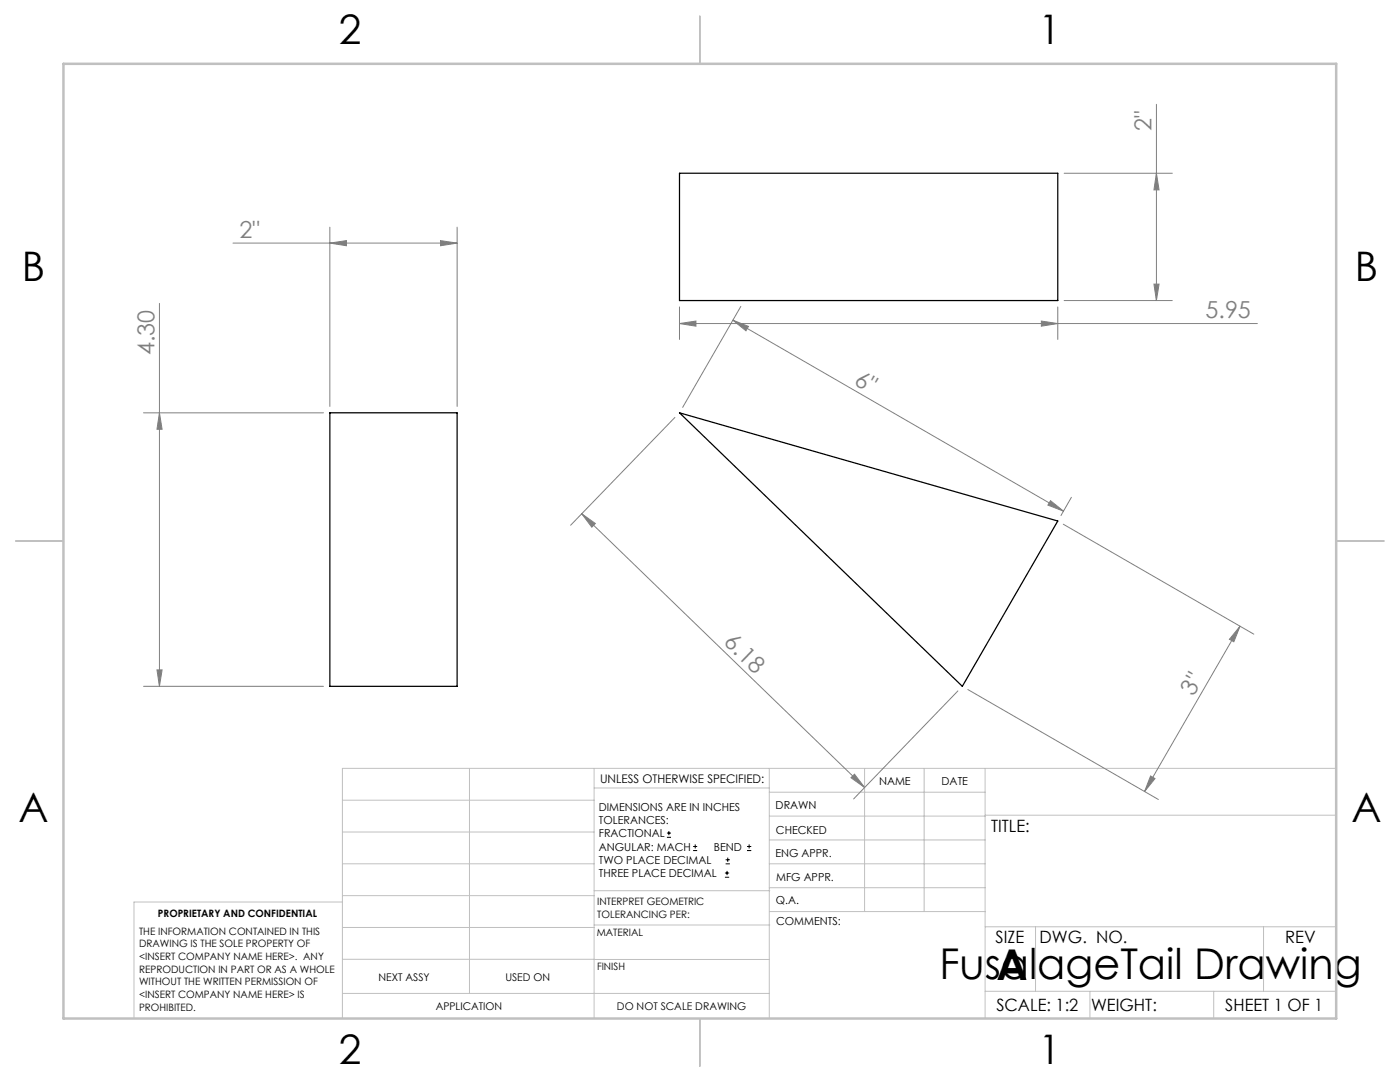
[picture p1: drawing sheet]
<svg xmlns="http://www.w3.org/2000/svg" width="279mm" height="216mm" viewBox="0 0 279 216" stroke-linecap="round" stroke-linejoin="round" font-family="sans-serif">
<g fill="none" stroke="#000" stroke-width=".2">
<path d="M133.1 167.1h.8M133.1 166.2h.8M133.5 165.8v.9M138.3 169.7h.8M138.3 168.9h.8M138.7 168.5v.8M144.7 175h.8M144.7 174.2h.8M144.8 172.4h.9M144.8 171.6h.9M145.1 173.8v.8M145.2 171.1v.9"/>
<path d="M149.1 169.7h.8M149.1 168.9h.8M149.5 168.5v.8"/>
</g>
<g fill="none" stroke="#808080" stroke-width=".2">
<path d="M212.4 34.6h21.6M230.8 20.8v39.2M230.8 34.6l.5 3.3h-1zM46.5 48.5h44.7M65.8 48.5l3.3-.5v1zM65.8 45.3v35.8M87.9 48l3.3 .5-3.3 .5zM91.2 45.3v35.8M212.4 60h21.6M230.3 56.7h1l-.5 3.3zM31.8 60.5v76.4M135.6 64.6l3.3-.5v1z"/>
<path d="M135.6 61.2v6.5M135.6 64.6h115.3M146.3 63.9l3.1 1.2-.5 .9zM146.3 63.9l65.9 38.1M147.8 61.1l-11.6 20.2M207.8 64.1l3.3 .5-3.3 .5zM211.1 61.2v6.5M28.6 82.4h36M31.8 82.4l.5 3.3h-1zM134.7 83.3l-20.8 21.5M209.7 99.9l2.5 2.1-3.1-1.2zM213.8 99.2l-2.1 3.7"/>
<path d="M116.1 102.5l56.4 54.6M116.1 102.5l2.7 2-.7 .7zM212.2 104.6l38 21.9M28.6 136.9h36M31.3 133.7h1l-.5 3.2zM191.2 137.9l-20.8 21.5M193.1 137.6l38.1 21.9M247.5 125l-1.3 3.1-.8-.5zM247.5 125l-19.1 32.9M169.8 155.2l.7-.7 2 2.6zM229.6 154.8l.9 .6-2.1 2.5z"/>
</g>
<g fill="none" stroke="#c0c0c0" stroke-width=".2">
<path d="M68.3 159.7h50.3M93.7 153.3v44.9M118.6 153.3v49.9M118.6 157.2h34.9M153.5 153.3v49.9M153.5 158.1h43.1M172.5 153.3v28.6M184.4 153.3v28.6M196.6 153.3v49.9M266.7 153.3h-198.4v49.9M68.3 178.7h50.3M68.3 172.4h50.3"/>
<path d="M68.3 166h50.3M68.3 180h-41.6v23.2M118.6 177.7h35M153.5 167.6h43.1M153.5 162.8h43.1M153.5 172.4h43.1M153.5 177.1h43.1M196.6 162.7h70.1M68.3 198.2h85.2M68.3 191.4l85.2 .1M68.3 185.1h50.3M118.6 184.6h35"/>
<path d="M153.6 181.9h43M196.6 197.8h70.1M196.6 184.9h70.1M206.7 184.9v12.9M217.5 197.8v5.4M242.2 197.8v5.4M252.2 184.9v12.9"/>
</g>
<path d="M139.7 3.2v9.5M3.1 107.9h9.6M266.7 107.9h9.5M139.7 203.2v9.6" fill="none" stroke="#c0c0c0" stroke-width=".25"/>
<path d="M12.7 12.7h254v190.5h-254z" fill="none" stroke="#c0c0c0" stroke-width=".5"/>
<g fill="#808080">
<path d="M87.9 48l3.3 .5-3.3 .5zM65.8 48.5l3.3-.5v1z"/>
<path d="M207.8 64.1l3.3 .5-3.3 .5zM135.6 64.6l3.3-.5v1z"/>
<path d="M229.6 154.8l.9 .6-2.1 2.5zM247.5 125l-1.3 3.1-.8-.5z"/>
<path d="M230.3 56.7h1l-.5 3.3zM230.8 34.6l.5 3.3h-1z"/>
<path d="M31.8 82.4l.5 3.3h-1zM31.3 133.7h1l-.5 3.2z"/>
<path d="M116.1 102.5l2.7 2-.7 .7zM169.8 155.2l.7-.7 2 2.6z"/>
<path d="M146.3 63.9l3.1 1.2-.5 .9zM209.7 99.9l2.5 2.1-3.1-1.2z"/>
</g>
<path d="M135.6 34.6h75.5v25.4h-75.5zM65.8 82.4h25.4v54.5h-25.4zM135.6 82.4l75.5 21.6-19 32.9z" fill="none" stroke="#000" stroke-width=".25"/>
<g font-size="8.5">
<text x="187.5" y="195.4">FusalageTail Drawing</text>
<text x="198.9" y="195.5">A</text>
</g>
<g font-size="8.1">
<text x="67.6" y="8.9">2</text>
<text x="207.3" y="8.9">1</text>
<text x="4.4" y="56.2">B</text>
<text x="270.4" y="56.2">B</text>
<text x="3.7" y="164.1">A</text>
<text x="269.7" y="164.1">A</text>
<text x="67.6" y="212.4">2</text>
<text x="207.3" y="212.4">1</text>
</g>
<g font-size="4.7" fill="#808080">
<text x="229.8" y="26.1" transform="rotate(-90 229.8 26.1)">2&quot;</text>
<text x="47.8" y="47.5">2&quot;</text>
<text x="240.6" y="63.5">5.95</text>
<text x="30.8" y="70.9" transform="rotate(-90 30.8 70.9)">4.30</text>
<text x="170.3" y="76.6" transform="rotate(30 170.3 76.6)">6&quot;</text>
<text x="144.3" y="128.3" transform="rotate(44 144.3 128.3)">6.18</text>
<text x="238.2" y="139" transform="rotate(-60 238.2 139)">3&quot;</text>
</g>
<g font-size="3.4">
<text x="197.8" y="166">TITLE:</text>
<text x="198.7" y="188.1">SIZE</text>
<text x="207.5" y="188.1">DWG. NO.</text>
<text x="256.5" y="188.2">REV</text>
<text x="198.8" y="201.7">SCALE: 1:2</text>
<text x="217.7" y="201.8">WEIGHT:</text>
<text x="244.5" y="201.7">SHEET 1 OF 1</text>
</g>
<text font-size="2.4" x="119.8" y="156.2">UNLESS OTHERWISE SPECIFIED:</text>
<g font-size="2.2">
<text x="119.5" y="161.8">DIMENSIONS ARE IN INCHES</text>
<text x="154.8" y="161.4">DRAWN</text>
<text x="175.4" y="156.6">NAME</text>
<text x="187.9" y="156.7">DATE</text>
<text x="119.5" y="164.4">TOLERANCES:</text>
<text x="119.5" y="167.1">FRACTIONAL</text>
<text x="154.9" y="166.3">CHECKED</text>
<text x="119.5" y="169.7">ANGULAR: MACH</text>
<text x="119.5" y="172.4">TWO PLACE DECIMAL</text>
<text x="142.5" y="169.7">BEND</text>
<text x="154.8" y="171">ENG APPR.</text>
<text x="119.5" y="175">THREE PLACE DECIMAL</text>
<text x="154.9" y="175.7">MFG APPR.</text>
<text x="154.9" y="180.4">Q.A.</text>
<text x="154.9" y="184.6">COMMENTS:</text>
</g>
<g font-size="2.1">
<text x="75.5" y="195.7">NEXT ASSY</text>
<text x="100.9" y="195.7">USED ON</text>
<text x="86.9" y="201.5">APPLICATION</text>
<text x="123.1" y="201.6">DO NOT SCALE DRAWING</text>
</g>
<g font-size="2">
<text x="31.5" y="182.9">PROPRIETARY AND CONFIDENTIAL</text>
<text x="119.2" y="180.6">INTERPRET GEOMETRIC</text>
<text x="119.2" y="183.1">TOLERANCING PER:</text>
<text x="27.8" y="186.5">THE INFORMATION CONTAINED IN THIS</text>
<text x="27.8" y="189">DRAWING IS THE SOLE PROPERTY OF</text>
<text x="27.8" y="191.6">&lt;INSERT COMPANY NAME HERE&gt;. ANY</text>
<text x="119.1" y="186.7">MATERIAL</text>
<text x="27.8" y="194.1">REPRODUCTION IN PART OR AS A WHOLE</text>
<text x="27.8" y="196.6">WITHOUT THE WRITTEN PERMISSION OF</text>
<text x="119.1" y="193.5">FINISH</text>
<text x="27.8" y="199.1">&lt;INSERT COMPANY NAME HERE&gt; IS</text>
<text x="27.8" y="201.7">PROHIBITED.</text>
</g>
</svg>
